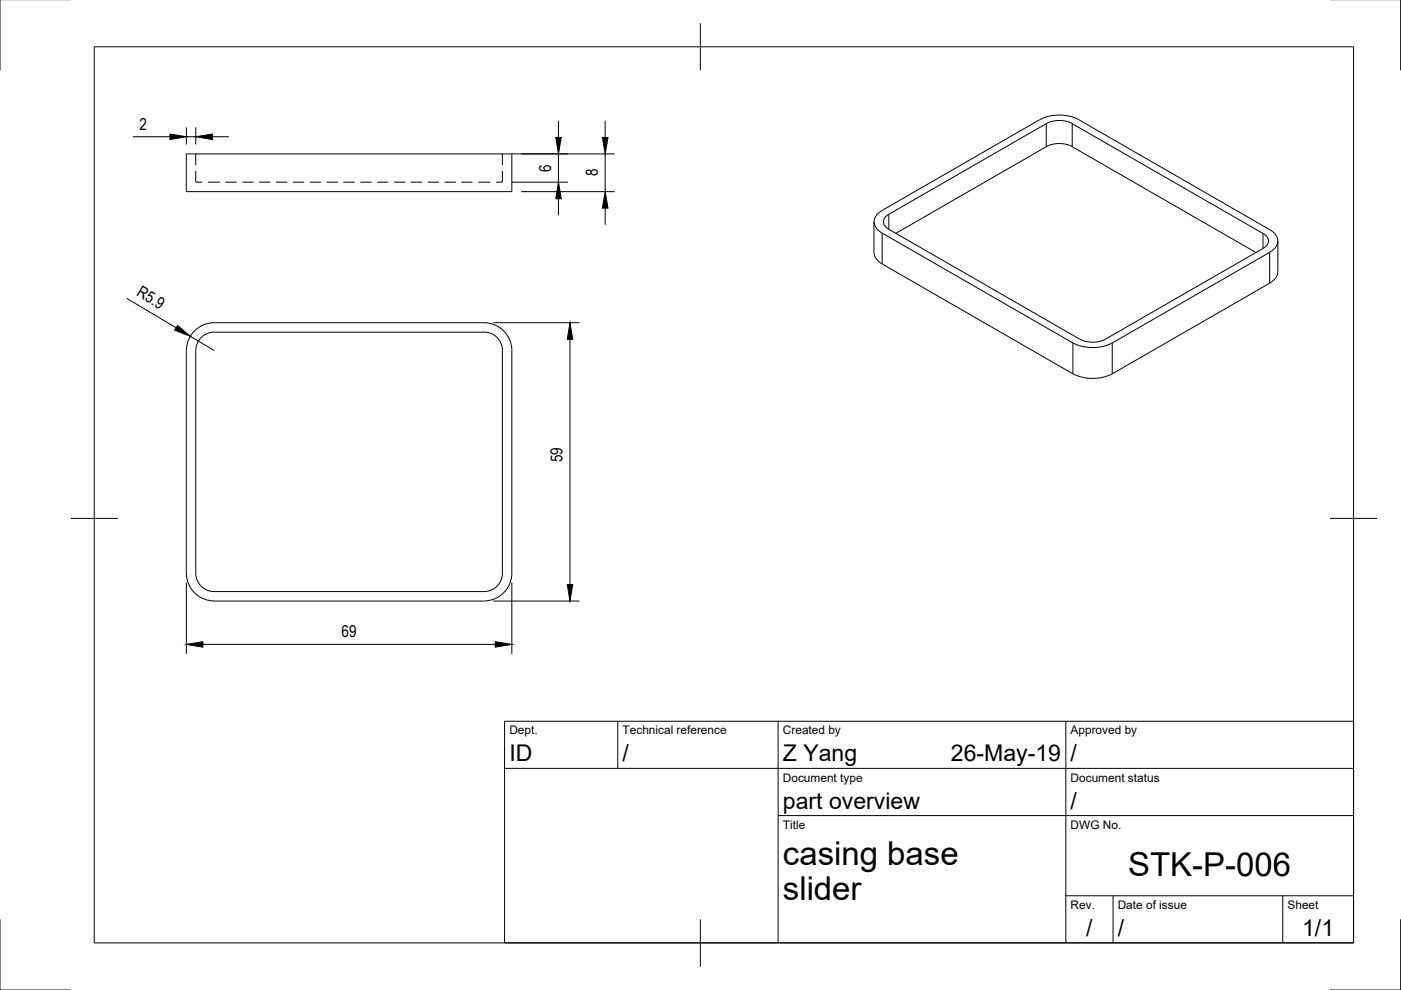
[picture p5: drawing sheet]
<svg xmlns="http://www.w3.org/2000/svg" width="297mm" height="210mm" viewBox="0 0 297 210" stroke-linecap="round" stroke-linejoin="round" font-family="sans-serif">
<!-- layer: Hidden -->
<g fill="none" stroke="#000" stroke-width=".21">
<path d="M41.5 36.2v2.4h1.4M41.5 32.6v2.4M44 38.6h2.6M47.8 38.6h2.4M51.4 38.6h2.4M54.9 38.6h2.4M58.5 38.6h2.4M62.1 38.6h2.4M65.7 38.6h2.4M69.2 38.6h2.4M72.8 38.6h2.4M76.4 38.6h2.4"/>
<path d="M80 38.6h2.3M83.5 38.6h2.4M87.1 38.6h2.4M90.7 38.6h2.4M94.3 38.6h2.3M97.8 38.6h2.4M101.4 38.6h2.6M106.5 36.2v2.4h-1.3M106.5 32.6v2.4"/>
</g>
<!-- layer: Visible -->
<g fill="none" stroke="#000" stroke-width=".21">
<path d="M39.5 32.6h69v8h-69zM220.4 25.4l-33.4 19.2a2.49 2.49 0 0 0-1.2 3.8l1.2 1 40.5 23.3a9.3 9.3 0 0 0 8.3 0l33.4-19.2a2.51 2.51 0 0 0 1.2-3.8l-1.2-1M220.4 25.4a9.2 9.2 0 0 1 8.4 0l40.4 23.3M221.8 26.2l-33.4 19.2a1.69 1.69 0 0 0-1.1 1.6 1.69 1.69 0 0 0 1.1 1.6l40.5 23.3a6.1 6.1 0 0 0 5.5 0M221.8 26.2a6.1 6.1 0 0 1 5.6 0M227.3 26.2l40.5 23.3a1.69 1.69 0 0 1 1.1 1.6 1.69 1.69 0 0 1-1.1 1.6l-33.4 19.2M185.3 47v6.6M185.3 53.6a2.94 2.94 0 0 0 1.7 2.4l40.5 23.3a9.3 9.3 0 0 0 8.3-.1l33.4-19.2M189.9 49.5l31.9-18.4a6.1 6.1 0 0 1 5.6 0l38.9 22.4M270.9 51.1v6.5a2.94 2.94 0 0 1-1.7 2.4M39.5 74.3v47.2M39.5 74.3a5.9 5.9 0 0 1 5.9-5.9h57.2a5.9 5.9 0 0 1 5.9 5.9v47.2a5.9 5.9 0 0 1-5.9 5.9h-57.2a5.9 5.9 0 0 1-5.9-5.9"/>
<path d="M45.4 70.4h57.2M45.4 70.4a3.9 3.9 0 0 0-3.9 3.9v47.2a3.9 3.9 0 0 0 3.9 3.9h57.2a3.9 3.9 0 0 0 3.9-3.9M102.6 70.4a3.9 3.9 0 0 1 3.9 3.9M106.5 74.3v47.2"/>
</g>
<!-- layer: Visible Narrow -->
<path d="M221.8 26.2v4.9M227.3 26.2v4.9M187 49.4v6.6M188.4 45.4v3.2M267.8 49.5v3.2M269.2 53.5v6.5M227.5 72.7v6.6M235.8 72.7v6.6" fill="none" stroke="#000" stroke-width=".21"/>
<!-- layer: TitleBlock -->
<path d="M107 152.9h180v47h-180zM131 152.9v10M165 152.9v47M226 152.9v47M107 162.9h180M165 172.9h122M226 189.9h61M236 189.9v10M272 189.9v10" fill="none" stroke="#000" stroke-width=".21"/>
<!-- layer: Dimensions -->
<g fill="none" stroke="#000" stroke-width=".21">
<path d="M28.2 29h7.8M39.5 27v3.6M39.5 29h2M41.5 27v3.6M45 29h3.5M108.5 32.6h21.8M108.5 38.6h11.9M118.4 25.6v3.5M118.4 32.6v6M128.3 25.6v3.5M128.3 32.6v8M110.5 40.6h19.8"/>
<path d="M118.4 42.1v3.5M128.3 44.1v3.5M26.9 63.3l10.4 6.2M40.3 71.3l5.1 3M104.6 68.4h18.3M120.8 71.9v52M39.5 123.5v15.1M43 136.6h62M104.6 127.4h18.3M108.5 123.5v15.1"/>
</g>
<path d="M36 28.4l3.5 .6-3.5 .6zM41.5 29l3.5-.6v1.2zM117.8 29.1h1.2l-.6 3.5zM127.7 29.1h1.2l-.6 3.5zM118.4 38.6l.6 3.5h-1.2zM128.3 40.6l.6 3.5h-1.2zM37.7 69l2.6 2.3-3.3-1.3zM120.8 68.4l.6 3.5h-1.1zM39.5 136.6l3.5-.5v1.1zM105 136.1l3.5 .5-3.5 .6zM120.3 123.9h1.1l-.6 3.5z" fill="#000" stroke="#000" stroke-width=".21"/>
<!-- layer: Border -->
<path d="M0 -.1v15M297 -.1v15M20 9.9h267v190h-267zM148.5 4.9v10M15 109.9h10M282 109.9h10M0 194.9v15h15M148.5 194.9v10M297 194.9v15h-15" fill="none" stroke="#000" stroke-width=".21"/>
<g font-size="7">
<text x="166" y="183.4">casing base</text>
<text x="239.2" y="185.8">STK-P-006</text>
<text x="166" y="190.9">slider</text>
</g>
<g font-size="4.9">
<text x="108" y="161.4">ID</text>
<text x="132" y="161.4">/</text>
<text x="166" y="161.4">Z Yang</text>
<text x="201.6" y="161.4">26-May-19</text>
<text x="227" y="161.4">/</text>
<text x="166" y="171.4">part overview</text>
<text x="227" y="171.4">/</text>
<text x="230.3" y="198.6">/</text>
<text x="237" y="198.4">/</text>
<text x="276.1" y="198.6">1/1</text>
</g>
<g font-size="3.5">
<text x="29.6" y="27.5">2</text>
<text x="116.9" y="36.4" transform="rotate(-90 116.9 36.4)">6</text>
<text x="126.8" y="37.4" transform="rotate(-90 126.8 37.4)">8</text>
<text x="28.8" y="62.6" transform="rotate(31 28.8 62.6)">R5.9</text>
<text x="119.3" y="98" transform="rotate(-90 119.3 98)">59</text>
<text x="72.4" y="135.1">69</text>
</g>
<g font-size="2.5">
<text x="108" y="155.7">Dept.</text>
<text x="132" y="155.7">Technical reference</text>
<text x="166" y="155.7">Created by</text>
<text x="227" y="155.7">Approved by</text>
<text x="166" y="165.7">Document type</text>
<text x="227" y="165.7">Document status</text>
<text x="166" y="175.7">Title</text>
<text x="227" y="175.7">DWG No.</text>
<text x="227" y="192.7">Rev.</text>
<text x="237" y="192.7">Date of issue</text>
<text x="273" y="192.7">Sheet</text>
</g>
</svg>
